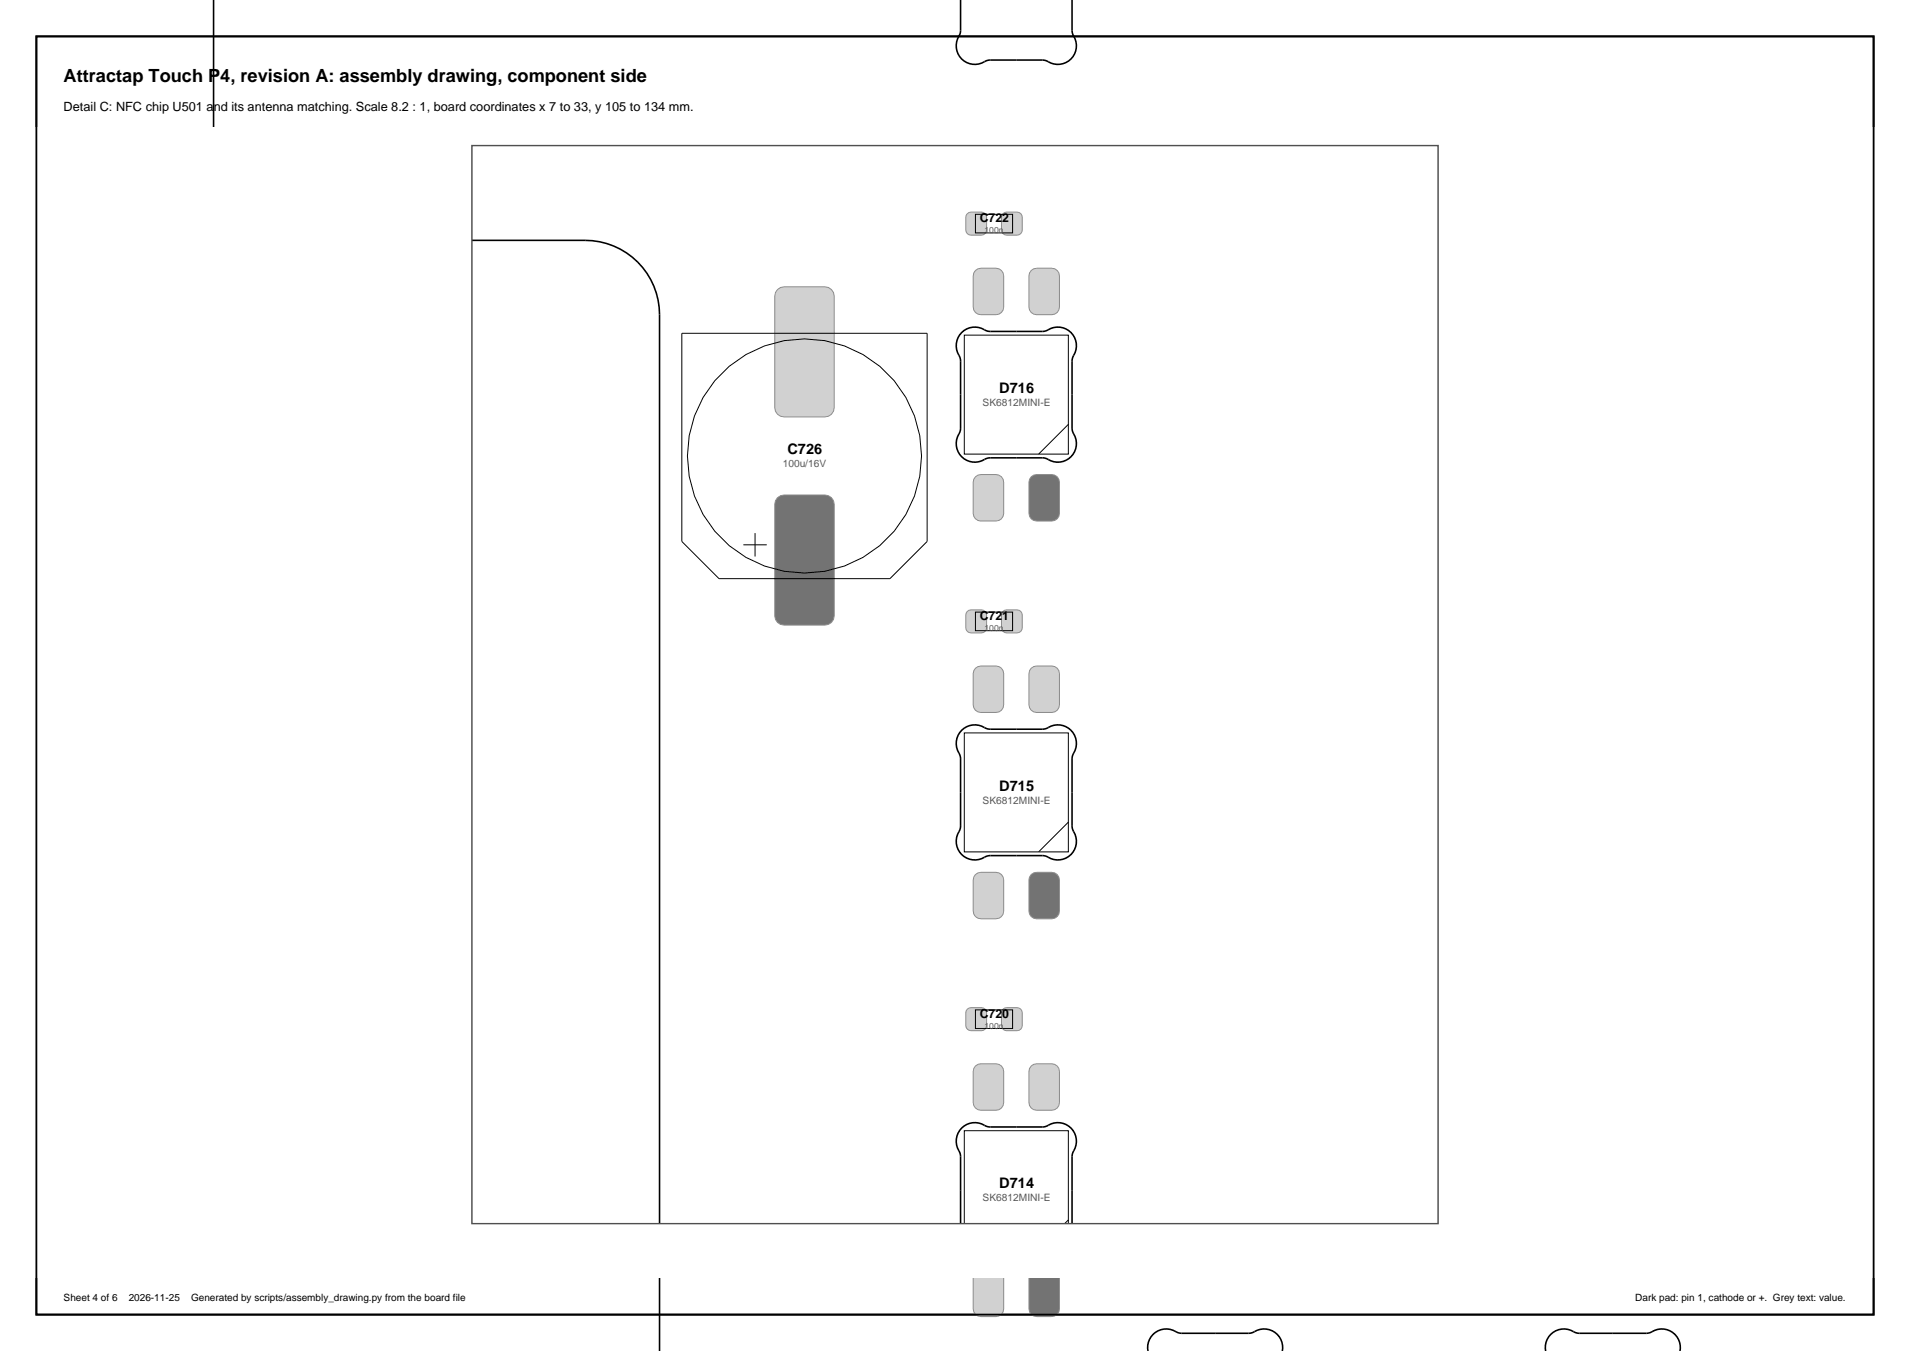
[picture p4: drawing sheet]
<svg xmlns="http://www.w3.org/2000/svg" width="420mm" height="297mm" viewBox="0 0 420 297" stroke-linecap="round" stroke-linejoin="round" font-family="sans-serif">
<path d="M8 8h404v281h-404z" fill="none" stroke="#000" stroke-width=".4"/>
<path d="M103.8 32h212.4v237h-212.4z" fill="none" stroke="#999" stroke-width=".22"/>
<path d="M47 0v36.5a16.3 16.3 0 0 0 16.3 16.3h65.4a16.3 16.3 0 0 1 16.3 16.4v227.9M211.2 -.1l-.1 7.5a4.2 4.2 0 0 0 .4 5.6 4.2 4.2 0 0 0 5.5 .3l.8-.1 12.2 .1a4.2 4.2 0 0 0 5.5-.3 4.2 4.2 0 0 0 .4-5.6l-.2-7.5M211.5 73.1a4.6 4.6 0 0 1 5.5-.4l.8 .2 12.2-.2a4.2 4.2 0 0 1 5.5 .4 4.2 4.2 0 0 1 .4 5.6l-.2 .7v14.7l.2 .8a4.2 4.2 0 0 1-.4 5.5 4.2 4.2 0 0 1-5.5 .4l-.8-.2-12.2 .2a4.2 4.2 0 0 1-5.5-.4 4.2 4.2 0 0 1-.4-5.5l.1-15.5-.2-1a4.2 4.2 0 0 1 .5-5.3zM211.5 160.5a4.6 4.6 0 0 1 5.5-.3l.8 .1 12.2-.1a4.2 4.2 0 0 1 5.5 .3 4.2 4.2 0 0 1 .4 5.6l-.2 .7v14.8l.2 .7a4.2 4.2 0 0 1-.4 5.6 4.2 4.2 0 0 1-5.5 .3l-.8-.1-12.2 .1a4.2 4.2 0 0 1-5.5-.3 4.2 4.2 0 0 1-.4-5.6l.1-15.5-.2-.9a4.2 4.2 0 0 1 .5-5.4zM211.5 248a4.6 4.6 0 0 1 5.5-.4l.8 .2 12.2-.2a4.2 4.2 0 0 1 5.5 .4 4.2 4.2 0 0 1 .4 5.5l-.2 .8v14.7l.2 .7a4.2 4.2 0 0 1-.4 5.6 4.2 4.2 0 0 1-5.5 .4l-.8-.2-12.2 .2a4.2 4.2 0 0 1-5.5-.4 4.2 4.2 0 0 1-.4-5.6l.1-15.4-.2-1a4.2 4.2 0 0 1 .5-5.3zM252.4 297.1a4.2 4.2 0 0 1 2.1-4.3 4.2 4.2 0 0 1 4.7 .2l15.4 .1 .7-.1a4.2 4.2 0 0 1 4.7-.2 4.2 4.2 0 0 1 2 4.3M339.9 297.1a4.2 4.2 0 0 1 2-4.3 4.2 4.2 0 0 1 4.7 .2l15.4 .1 .8-.1a4.2 4.2 0 0 1 4.7-.2 4.2 4.2 0 0 1 1.9 4.3" fill="none" stroke="#000" stroke-width=".35"/>
<path d="M226.8 192.3l.5-.4 .6-.1h3.4a1.68 1.68 0 0 1 1.7 1.6v6.9a1.68 1.68 0 0 1-1.7 1.7h-3.4a1.68 1.68 0 0 1-1.6-1.7v-6.9l.1-.6z" fill="#737373"/>
<path d="M226.8 192.3l.5-.4 .6-.1h3.4a1.68 1.68 0 0 1 1.7 1.6v6.9a1.68 1.68 0 0 1-1.7 1.7h-3.4a1.68 1.68 0 0 1-1.6-1.7v-6.9l.1-.6z" fill="none" stroke="#8c8c8c" stroke-width=".22"/>
<path d="M214.5 192.3l.5-.4 .7-.1h3.3a1.68 1.68 0 0 1 1.7 1.6v6.9a1.68 1.68 0 0 1-1.7 1.7h-3.3a1.68 1.68 0 0 1-1.7-1.7v-6.9l.1-.6z" fill="#d1d1d1"/>
<path d="M214.5 192.3l.5-.4 .7-.1h3.3a1.68 1.68 0 0 1 1.7 1.6v6.9a1.68 1.68 0 0 1-1.7 1.7h-3.3a1.68 1.68 0 0 1-1.7-1.7v-6.9l.1-.6z" fill="none" stroke="#8c8c8c" stroke-width=".22"/>
<path d="M214.5 146.9l.5-.4 .7-.1h3.3a1.68 1.68 0 0 1 1.7 1.7v6.9a1.68 1.68 0 0 1-1.7 1.6h-3.3a1.68 1.68 0 0 1-1.7-1.6v-6.9l.1-.7z" fill="#d1d1d1"/>
<path d="M214.5 146.9l.5-.4 .7-.1h3.3a1.68 1.68 0 0 1 1.7 1.7v6.9a1.68 1.68 0 0 1-1.7 1.6h-3.3a1.68 1.68 0 0 1-1.7-1.6v-6.9l.1-.7z" fill="none" stroke="#8c8c8c" stroke-width=".22"/>
<path d="M226.8 146.9l.5-.4 .6-.1h3.4a1.68 1.68 0 0 1 1.7 1.7v6.9a1.68 1.68 0 0 1-1.7 1.6h-3.4a1.68 1.68 0 0 1-1.6-1.6v-6.9l.1-.7z" fill="#d1d1d1"/>
<path d="M226.8 146.9l.5-.4 .6-.1h3.4a1.68 1.68 0 0 1 1.7 1.7v6.9a1.68 1.68 0 0 1-1.7 1.6h-3.4a1.68 1.68 0 0 1-1.6-1.6v-6.9l.1-.7z" fill="none" stroke="#8c8c8c" stroke-width=".22"/>
<path d="M212 161.1h22.9v26.2h-22.9zM234.9 180.7l-6.5 6.6" fill="none" stroke="#000" stroke-width=".22"/>
<path d="M226.8 104.8l.5-.3 .6-.2h3.4a1.68 1.68 0 0 1 1.7 1.7v6.9a1.67 1.67 0 0 1-1.7 1.6h-3.4a1.67 1.67 0 0 1-1.6-1.6v-6.9l.1-.6z" fill="#737373"/>
<path d="M226.8 104.8l.5-.3 .6-.2h3.4a1.68 1.68 0 0 1 1.7 1.7v6.9a1.67 1.67 0 0 1-1.7 1.6h-3.4a1.67 1.67 0 0 1-1.6-1.6v-6.9l.1-.6z" fill="none" stroke="#8c8c8c" stroke-width=".22"/>
<path d="M214.5 104.8l.5-.3 .7-.2h3.3a1.68 1.68 0 0 1 1.7 1.7v6.9a1.67 1.67 0 0 1-1.7 1.6h-3.3a1.67 1.67 0 0 1-1.7-1.6v-6.9l.1-.6z" fill="#d1d1d1"/>
<path d="M214.5 104.8l.5-.3 .7-.2h3.3a1.68 1.68 0 0 1 1.7 1.7v6.9a1.67 1.67 0 0 1-1.7 1.6h-3.3a1.67 1.67 0 0 1-1.7-1.6v-6.9l.1-.6z" fill="none" stroke="#8c8c8c" stroke-width=".22"/>
<path d="M214.5 59.5l.5-.4 .7-.1h3.3a1.68 1.68 0 0 1 1.7 1.6v6.9a1.68 1.68 0 0 1-1.7 1.7h-3.3a1.68 1.68 0 0 1-1.7-1.7v-6.9l.1-.6z" fill="#d1d1d1"/>
<path d="M214.5 59.5l.5-.4 .7-.1h3.3a1.68 1.68 0 0 1 1.7 1.6v6.9a1.68 1.68 0 0 1-1.7 1.7h-3.3a1.68 1.68 0 0 1-1.7-1.7v-6.9l.1-.6z" fill="none" stroke="#8c8c8c" stroke-width=".22"/>
<path d="M226.8 59.5l.5-.4 .6-.1h3.4a1.68 1.68 0 0 1 1.7 1.6v6.9a1.68 1.68 0 0 1-1.7 1.7h-3.4a1.68 1.68 0 0 1-1.6-1.7v-6.9l.1-.6z" fill="#d1d1d1"/>
<path d="M226.8 59.5l.5-.4 .6-.1h3.4a1.68 1.68 0 0 1 1.7 1.6v6.9a1.68 1.68 0 0 1-1.7 1.7h-3.4a1.68 1.68 0 0 1-1.6-1.7v-6.9l.1-.6z" fill="none" stroke="#8c8c8c" stroke-width=".22"/>
<path d="M212 73.7h22.9v26.1h-22.9zM234.9 93.3l-6.5 6.5" fill="none" stroke="#000" stroke-width=".22"/>
<path d="M226.8 279.7l.5-.4 .6-.1h3.4a1.68 1.68 0 0 1 1.7 1.7v6.9a1.68 1.68 0 0 1-1.7 1.6h-3.4a1.68 1.68 0 0 1-1.6-1.6v-6.9l.1-.7z" fill="#737373"/>
<path d="M226.8 279.7l.5-.4 .6-.1h3.4a1.68 1.68 0 0 1 1.7 1.7v6.9a1.68 1.68 0 0 1-1.7 1.6h-3.4a1.68 1.68 0 0 1-1.6-1.6v-6.9l.1-.7z" fill="none" stroke="#8c8c8c" stroke-width=".22"/>
<path d="M214.5 279.7l.5-.4 .7-.1h3.3a1.68 1.68 0 0 1 1.7 1.7v6.9a1.68 1.68 0 0 1-1.7 1.6h-3.3a1.68 1.68 0 0 1-1.7-1.6v-6.9l.1-.7z" fill="#d1d1d1"/>
<path d="M214.5 279.7l.5-.4 .7-.1h3.3a1.68 1.68 0 0 1 1.7 1.7v6.9a1.68 1.68 0 0 1-1.7 1.6h-3.3a1.68 1.68 0 0 1-1.7-1.6v-6.9l.1-.7z" fill="none" stroke="#8c8c8c" stroke-width=".22"/>
<path d="M214.5 234.3l.5-.3 .7-.1h3.3a1.68 1.68 0 0 1 1.7 1.6v6.9a1.68 1.68 0 0 1-1.7 1.7h-3.3a1.68 1.68 0 0 1-1.7-1.7v-6.9l.1-.6z" fill="#d1d1d1"/>
<path d="M214.5 234.3l.5-.3 .7-.1h3.3a1.68 1.68 0 0 1 1.7 1.6v6.9a1.68 1.68 0 0 1-1.7 1.7h-3.3a1.68 1.68 0 0 1-1.7-1.7v-6.9l.1-.6z" fill="none" stroke="#8c8c8c" stroke-width=".22"/>
<path d="M226.8 234.3l.5-.3 .6-.1h3.4a1.68 1.68 0 0 1 1.7 1.6v6.9a1.68 1.68 0 0 1-1.7 1.7h-3.4a1.68 1.68 0 0 1-1.6-1.7v-6.9l.1-.6z" fill="#d1d1d1"/>
<path d="M226.8 234.3l.5-.3 .6-.1h3.4a1.68 1.68 0 0 1 1.7 1.6v6.9a1.68 1.68 0 0 1-1.7 1.7h-3.4a1.68 1.68 0 0 1-1.6-1.7v-6.9l.1-.6z" fill="none" stroke="#8c8c8c" stroke-width=".22"/>
<path d="M212 248.6h22.9v26.1h-22.9zM234.9 268.2l-6.5 6.5" fill="none" stroke="#000" stroke-width=".22"/>
<path d="M212.7 47l.8-.4h2.3a1.14 1.14 0 0 1 1.1 1.2v2.8a1.14 1.14 0 0 1-1.1 1.1h-2.3a1.14 1.14 0 0 1-1.1-1.1v-2.8z" fill="#d1d1d1"/>
<path d="M212.7 47l.8-.4h2.3a1.14 1.14 0 0 1 1.1 1.2v2.8a1.14 1.14 0 0 1-1.1 1.1h-2.3a1.14 1.14 0 0 1-1.1-1.1v-2.8z" fill="none" stroke="#8c8c8c" stroke-width=".22"/>
<path d="M220.6 47l.8-.4h2.2a1.14 1.14 0 0 1 1.2 1.2v2.8a1.14 1.14 0 0 1-1.2 1.1h-2.2a1.14 1.14 0 0 1-1.2-1.1v-2.8z" fill="#d1d1d1"/>
<path d="M220.6 47l.8-.4h2.2a1.14 1.14 0 0 1 1.2 1.2v2.8a1.14 1.14 0 0 1-1.2 1.1h-2.2a1.14 1.14 0 0 1-1.2-1.1v-2.8z" fill="none" stroke="#8c8c8c" stroke-width=".22"/>
<path d="M214.5 47.1h8.2v4.1h-8.2z" fill="none" stroke="#000" stroke-width=".22"/>
<path d="M212.7 134.4l.8-.3h2.3a1.14 1.14 0 0 1 1.1 1.1v2.8a1.14 1.14 0 0 1-1.1 1.1h-2.3a1.14 1.14 0 0 1-1.1-1.1v-2.8z" fill="#d1d1d1"/>
<path d="M212.7 134.4l.8-.3h2.3a1.14 1.14 0 0 1 1.1 1.1v2.8a1.14 1.14 0 0 1-1.1 1.1h-2.3a1.14 1.14 0 0 1-1.1-1.1v-2.8z" fill="none" stroke="#8c8c8c" stroke-width=".22"/>
<path d="M220.6 134.4l.8-.3h2.2a1.14 1.14 0 0 1 1.2 1.1v2.8a1.14 1.14 0 0 1-1.2 1.1h-2.2a1.14 1.14 0 0 1-1.2-1.1v-2.8z" fill="#d1d1d1"/>
<path d="M220.6 134.4l.8-.3h2.2a1.14 1.14 0 0 1 1.2 1.1v2.8a1.14 1.14 0 0 1-1.2 1.1h-2.2a1.14 1.14 0 0 1-1.2-1.1v-2.8z" fill="none" stroke="#8c8c8c" stroke-width=".22"/>
<path d="M214.5 134.6h8.2v4.1h-8.2z" fill="none" stroke="#000" stroke-width=".22"/>
<path d="M212.7 221.9l.8-.4h2.3a1.14 1.14 0 0 1 1.1 1.2v2.7a1.14 1.14 0 0 1-1.1 1.2h-2.3a1.14 1.14 0 0 1-1.1-1.2v-2.7z" fill="#d1d1d1"/>
<path d="M212.7 221.9l.8-.4h2.3a1.14 1.14 0 0 1 1.1 1.2v2.7a1.14 1.14 0 0 1-1.1 1.2h-2.3a1.14 1.14 0 0 1-1.1-1.2v-2.7z" fill="none" stroke="#8c8c8c" stroke-width=".22"/>
<path d="M220.6 221.9l.8-.4h2.2a1.14 1.14 0 0 1 1.2 1.2v2.7a1.14 1.14 0 0 1-1.2 1.2h-2.2a1.14 1.14 0 0 1-1.2-1.2v-2.7z" fill="#d1d1d1"/>
<path d="M220.6 221.9l.8-.4h2.2a1.14 1.14 0 0 1 1.2 1.2v2.7a1.14 1.14 0 0 1-1.2 1.2h-2.2a1.14 1.14 0 0 1-1.2-1.2v-2.7z" fill="none" stroke="#8c8c8c" stroke-width=".22"/>
<path d="M214.5 222h8.2v4.1h-8.2z" fill="none" stroke="#000" stroke-width=".22"/>
<path d="M171 109.4l.6-.4 .8-.2h9a2.04 2.04 0 0 1 2 2.1v24.5a2.04 2.04 0 0 1-2 2h-9a2.04 2.04 0 0 1-2-2v-24.5l.1-.8z" fill="#737373"/>
<path d="M171 109.4l.6-.4 .8-.2h9a2.04 2.04 0 0 1 2 2.1v24.5a2.04 2.04 0 0 1-2 2h-9a2.04 2.04 0 0 1-2-2v-24.5l.1-.8z" fill="none" stroke="#8c8c8c" stroke-width=".22"/>
<path d="M171 63.7l.6-.5 .8-.1h9a2.04 2.04 0 0 1 2 2v24.5a2.04 2.04 0 0 1-2 2.1h-9a2.04 2.04 0 0 1-2-2.1v-24.5l.1-.8z" fill="#d1d1d1"/>
<path d="M171 63.7l.6-.5 .8-.1h9a2.04 2.04 0 0 1 2 2v24.5a2.04 2.04 0 0 1-2 2.1h-9a2.04 2.04 0 0 1-2-2.1v-24.5l.1-.8z" fill="none" stroke="#8c8c8c" stroke-width=".22"/>
<g fill="none" stroke="#000" stroke-width=".22">
<path d="M149.9 73.3h54v45.7l-8.2 8.2h-37.6l-8.2-8.2zM163.5 119.8h5.1M166 117.2v5.1"/>
<circle cx="176.9" cy="100.2" r="25.7"/>
</g>
<g fill="#fff">
<path d="M0 28h420v4h-420z"/>
<path d="M0 269h420v12h-420z"/>
<path d="M0 32h103.8v237h-103.8z"/>
<path d="M316.2 32h103.8v237h-103.8z"/>
</g>
<path d="M8 8h404v281h-404z" fill="none" stroke="#000" stroke-width=".4"/>
<path d="M103.8 32h212.4v237h-212.4z" fill="none" stroke="#4d4d4d" stroke-width=".3"/>
<text font-size="4" x="14" y="18">Attractap Touch P4, revision A: assembly drawing, component side</text>
<g font-size="3.2">
<text x="219.7" y="86.3">D716</text>
<text x="173.2" y="99.8">C726</text>
<text x="219.7" y="173.8">D715</text>
<text x="219.7" y="261.2">D714</text>
</g>
<text font-size="2.8" x="14" y="24.5">Detail C: NFC chip U501 and its antenna matching. Scale 8.2 : 1, board coordinates x 7 to 33, y 105 to 134 mm.</text>
<g font-size="2.7">
<text x="215.4" y="48.8">C722</text>
<text x="215.4" y="136.3">C721</text>
<text x="215.4" y="223.7">C720</text>
</g>
<g font-size="2.2" fill="#595959">
<text x="216.1" y="89.2">SK6812MINI-E</text>
<text x="172.1" y="102.7">100u/16V</text>
<text x="216.1" y="176.7">SK6812MINI-E</text>
<text x="216.1" y="264.1">SK6812MINI-E</text>
</g>
<g font-size="2.2">
<text x="14" y="286">Sheet 4 of 6</text>
<text x="28.3" y="286">2026-11-25</text>
<text x="42" y="286">Generated by scripts/assembly_drawing.py from the board file</text>
<text x="359.6" y="286">Dark pad: pin 1, cathode or +. Grey text: value.</text>
</g>
<g font-size="1.9" fill="#595959">
<text x="216.5" y="51.2">100n</text>
<text x="216.5" y="138.7">100n</text>
<text x="216.5" y="226.1">100n</text>
</g>
</svg>
